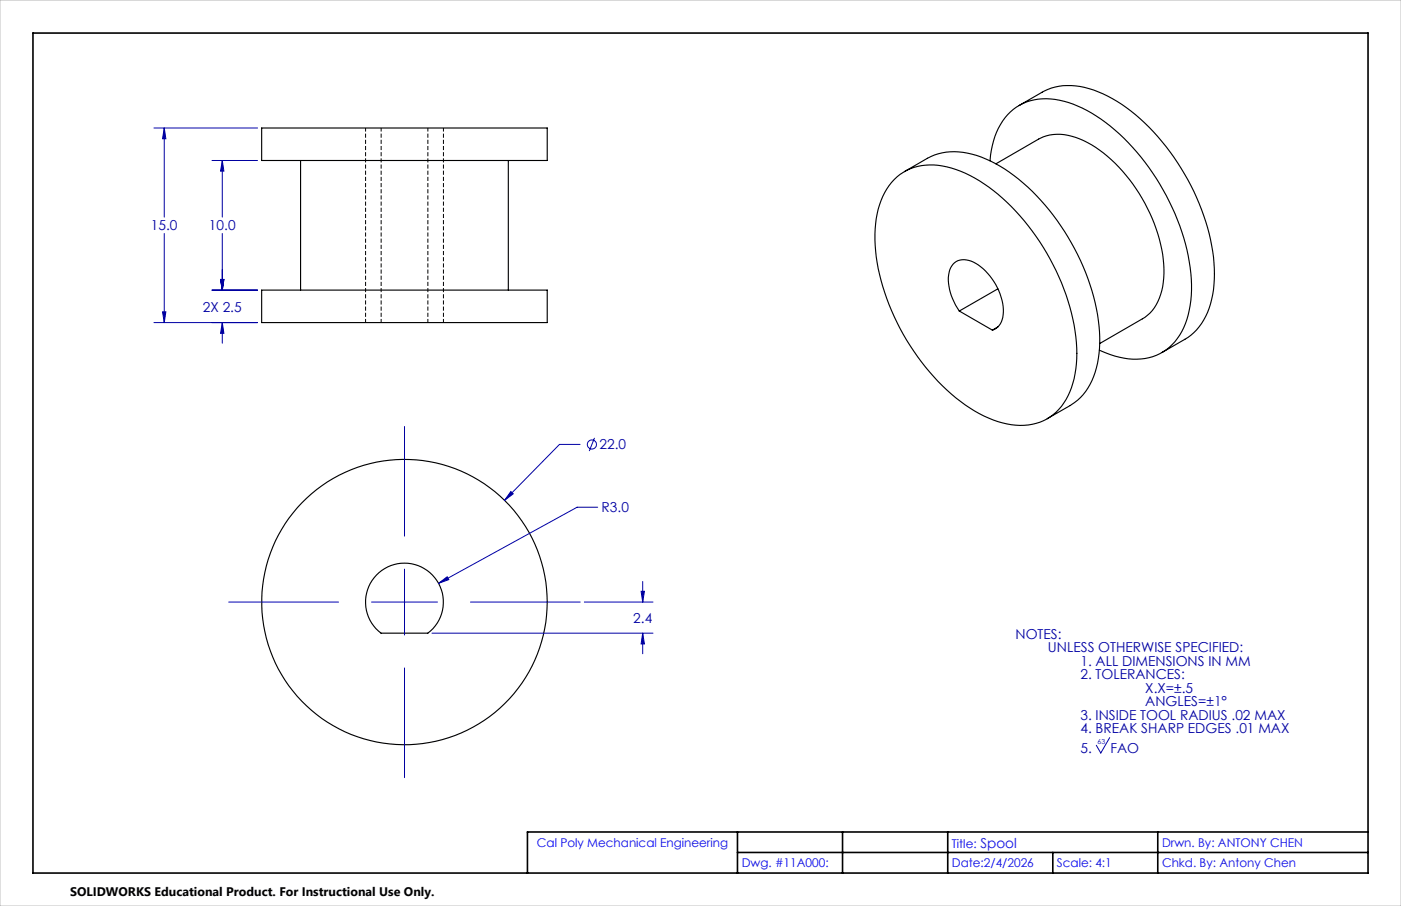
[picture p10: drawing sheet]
<svg xmlns="http://www.w3.org/2000/svg" width="432mm" height="279mm" viewBox="0 0 432 279" stroke-linecap="round" stroke-linejoin="round" font-family="sans-serif">
<g fill="none" stroke="#000" stroke-width=".35">
<path d="M80.6 39.5h88.1v10h-88.1zM314.1 32.5l7.1-4.1a19.5 19.5 0 0 1 17.3-.1 56.3 56.3 0 0 1 24.4 21.8 66.1 66.1 0 0 1 11.4 34.4 24.2 24.2 0 0 1-6.4 18.1l-1.8 1.5-8 4.6M92.6 49.5v40M156.7 49.5v40M275.6 55.4a16.9 16.9 0 0 1 17.6-3.6 49.3 49.3 0 0 1 23.7 17.9 68.7 68.7 0 0 1 15 37.6 26.5 26.5 0 0 1-5.5 18.9 16.6 16.6 0 0 1-17.4 4.2 46.7 46.7 0 0 1-22.5-15.7 69.8 69.8 0 0 1-16.8-39.1 28.7 28.7 0 0 1 4.3-18.3zM278.8 52.9l7-4.1a19.3 19.3 0 0 1 16.6-.4 53.9 53.9 0 0 1 23.4 19.6 67.3 67.3 0 0 1 13.1 36.1 25.3 25.3 0 0 1-5.9 18.5l-3.2 2.5-7 4M305.1 49.6a21.6 21.6 0 0 1 8.1-16.5 18.9 18.9 0 0 1 17.5-1 53.9 53.9 0 0 1 23.4 19.6 66.4 66.4 0 0 1 13.1 37.7 24.5 24.5 0 0 1-5.9 16.9 16.5 16.5 0 0 1-16.2 3.9l-2.9-.8-3.4-1.4M307 50.5l13.1-7.6a14.8 14.8 0 0 1 13.9 .5 46.4 46.4 0 0 1 20.4 22.4 37.6 37.6 0 0 1 3.7 23.8 13 13 0 0 1-6 8.7l-13.2 7.6M80.6 89.5h88.1v10h-88.1zM295.7 95.9a15.5 15.5 0 0 1-3-12.6 4.6 4.6 0 0 1 6.6-2.8 17.7 17.7 0 0 1 9.8 17.4 4.9 4.9 0 0 1-3.2 3.9M295.7 95.9l10.2 5.9M307.6 89.1l-11.9 6.8"/>
<path d="M307.6 100.8l-1.7 1M116 177.3a12 12 0 0 1 17.6 .4 12 12 0 0 1-1.7 17.6h-14.5a12 12 0 0 1-1.4-18z"/>
<circle cx="124.7" cy="185.7" r="44"/>
</g>
<path d="M112.7 39.5v60M117.5 99.5v-60M131.9 99.5v-60M136.7 99.5v-60" fill="none" stroke="#000" stroke-width=".31" stroke-dasharray="1.3 .6" stroke-dashoffset=".2" stroke-linecap="butt"/>
<g fill="none" stroke="#0000a0" stroke-width=".31">
<path d="M47.4 39.5h32M50.6 39.5l.5 3.3h-1zM50.6 39.5v27.5M65.3 49.5h14.1M68.5 49.5l.5 3.3h-1zM68.5 49.5v17.5M50.6 72v27.5M68.5 72v17.5M47.4 99.5h32M50.1 96.2h1l-.5 3.3zM65.3 89.5h14.1M68 86.2h1l-.5 3.3z"/>
<path d="M68.5 99.5l.5 3.3h-1zM68.5 99.5v6.3M124.7 131.5v33.8M178.8 137.1h-6.4l-16.9 17.2M183.2 135l-1.6 4.1M157.4 151.6l.8 .7-2.7 2zM184.2 156.4h-6.3l-42.7 23.5M124.7 175.5v20.3M135.2 179.9l2.6-2 .5 .9zM198.1 179.3v6.4M70.5 185.7h33.9M114.5 185.7h20.3"/>
<path d="M133.1 195.3h68.2M145 185.7h33.8M180.1 185.7h21.2M197.6 182.4h1l-.5 3.3zM198.1 195.3l.5 3.3h-1zM198.1 195.3v6.3M124.7 206v33.8M342 227.5l-2.7 4.7-1.4-2.4"/>
<circle cx="182.4" cy="137.1" r="1.4"/>
</g>
<path d="M10.2 10.2h411.4v259h-411.4zM227.3 256.6v12.6M259.7 256.6v12.6M292.1 256.6v12.6M356.8 256.6v12.6M421.6 256.6h-259v12.6M227.3 262.9h194.3M324.5 262.9v6.3" fill="none" stroke="#000" stroke-width=".5"/>
<path d="M0 0h431.8v279.4h-431.8z" fill="none" stroke="#c0c0c0" stroke-width=".31"/>
<path d="M157.4 151.6l-1.9 2.7 2.7-2zM135.2 179.9l3.1-1.1-.5-.9zM198.1 195.3l.5 3.3h-1zM197.6 182.4h1l-.5 3.3zM50.1 96.2h1l-.5 3.3zM50.6 39.5l.5 3.3h-1zM68 86.2h1l-.5 3.3zM68.5 49.5l.5 3.3h-1zM68 86.2h1l-.5 3.3zM68.5 99.5l.5 3.3h-1z" fill="#0000a0"/>
<g font-size="4.2" fill="#0000a0">
<text x="46.5" y="71.1">15.0</text>
<text x="64.4" y="71.1">10.0</text>
<text x="62.5" y="96.1">2X 2.5</text>
<text x="184.8" y="138.6">22.0</text>
<text x="185.4" y="158">R3.0</text>
<text x="195.2" y="192.1">2.4</text>
<text x="313" y="197">NOTES:</text>
<text x="323" y="201.1">UNLESS OTHERWISE SPECIFIED:</text>
<text x="333" y="205.3">1. ALL DIMENSIONS IN MM</text>
<text x="333" y="209.5">2. TOLERANCES:</text>
<text x="353" y="213.7">X.X=±.5</text>
<text x="353" y="217.8">ANGLES=±1°</text>
<text x="333" y="222">3. INSIDE TOOL RADIUS .02 MAX</text>
<text x="333" y="226.2">4. BREAK SHARP EDGES .01 MAX</text>
<text x="333" y="232.2">5.</text>
<text x="342.2" y="232.2">FAO</text>
</g>
<text font-size="3.8" x="21.6" y="276.3">SOLIDWORKS Educational Product. For Instructional Use Only.</text>
<g font-size="3.7" fill="#00f">
<text x="165.5" y="261.1">Cal Poly Mechanical Engineering</text>
<text x="293.4" y="261.5">Title: Spool</text>
<text x="358.1" y="261.1">Drwn. By: ANTONY CHEN</text>
<text x="228.6" y="267.5">Dwg. #11A000:</text>
<text x="293.4" y="267.5">Date:2/4/2026</text>
<text x="325.8" y="267.5">Scale: 4:1</text>
<text x="358.1" y="267.5">Chkd. By: Antony Chen</text>
</g>
<text font-size="2.1" fill="#0000a0" x="338.3" y="229.4">63</text>
</svg>
